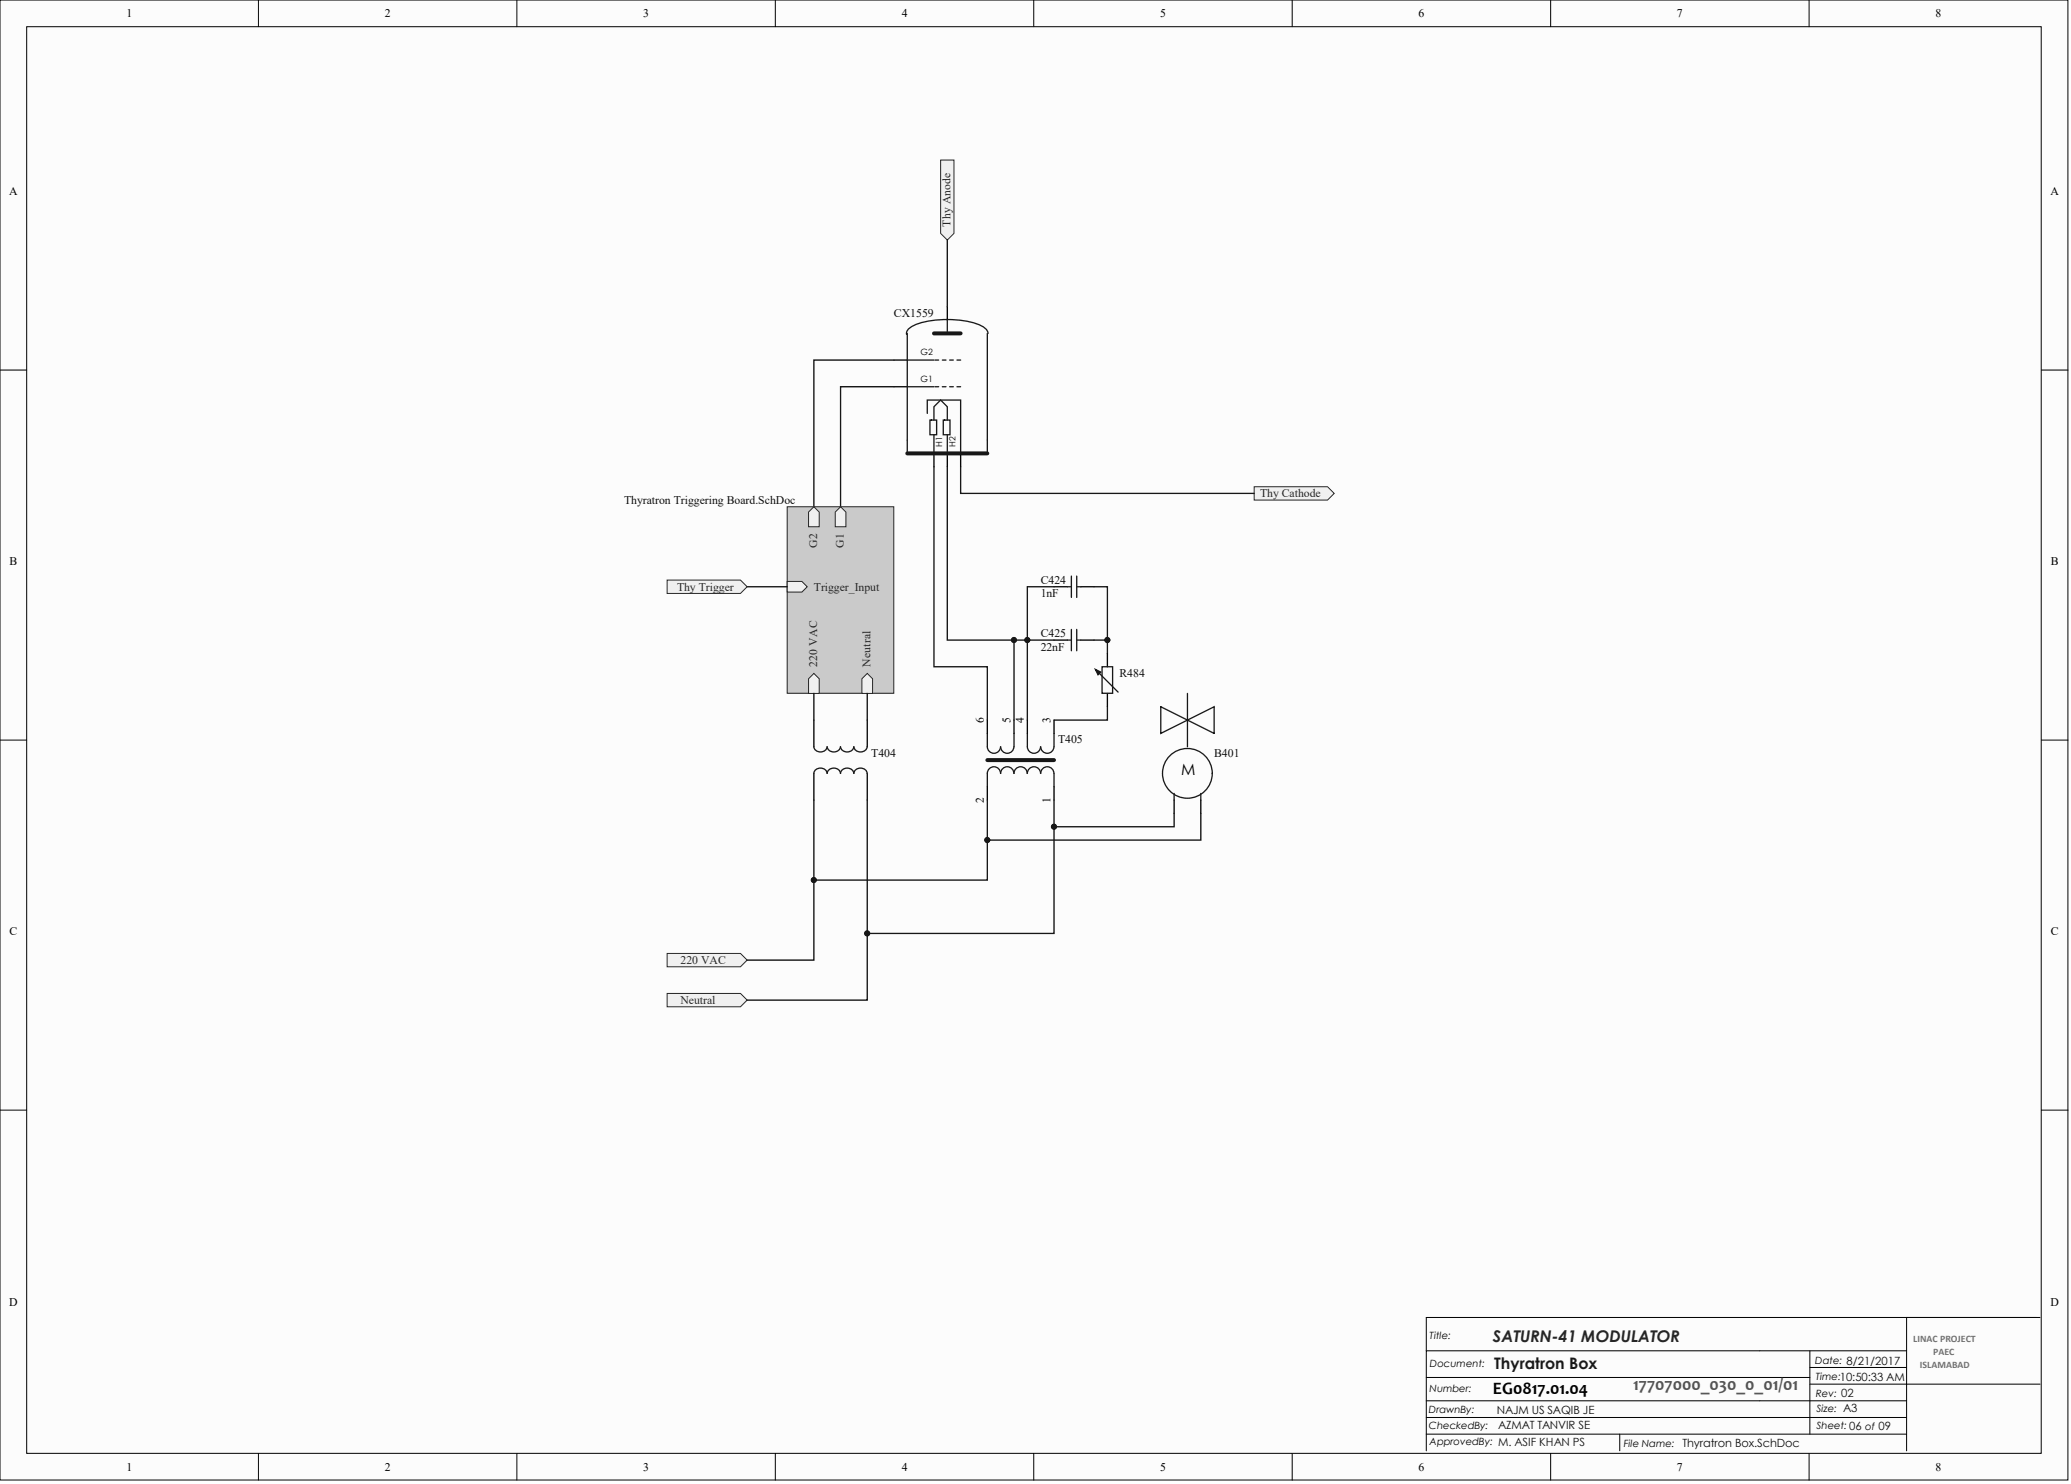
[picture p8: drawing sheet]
<svg xmlns="http://www.w3.org/2000/svg" width="656mm" height="470mm" viewBox="0 0 656 470" stroke-linecap="round" stroke-linejoin="round" font-family="sans-serif">
<g fill="#fcfcfc" stroke="#000" stroke-width=".32">
<path d="M0 0h655.2v469h-655.2z"/>
<path d="M8.5 8.5h638.2v452h-638.2z"/>
</g>
<g fill="none" stroke="#000" stroke-width=".32">
<path d="M81.9 0v8.5M163.8 0v8.5M245.6 0v8.5M327.5 0v8.5M409.4 0v8.5M491.3 0v8.5M573.2 0v8.5M0 117.3h8.5M646.8 117.3h8.4M0 234.5h8.5M646.8 234.5h8.4M0 351.8h8.5"/>
<path d="M646.8 351.8h8.4M645.3 417.5h-193.4v10.5M646.4 417.5h-42.3v42.2M451.9 436.5h121.5M573.4 438.6h73M573.4 428v26.5M573.4 433.3h30.7M604.1 428h-152.2v31.7M451.9 454.5h152.2M451.9 443.9h152.2M451.9 449.2h152.2M513.2 454.5v5.2"/>
<path d="M81.9 460.6v8.4M163.8 460.6v8.4M245.6 460.6v8.4M327.5 460.6v8.4M409.4 460.6v8.4M491.3 460.6v8.4M573.2 460.6v8.4"/>
</g>
<path d="M300.1 97.2v4.2M283.2 114.1h4.3M283.2 122.5h4.3M295.9 143.7v4.2M300.1 143.7v4.2M304.4 143.7v4.2" fill="none" stroke="#000" stroke-width=".42"/>
<path d="M287.5 114.1h8.4M287.5 105.6v38.1M300.1 101.4v4.2M312.8 105.6v38.1M313 105.7a4.3 4.3 0 0 0-3.6-3.1 30.9 30.9 0 0 0-20.3 .8 2.42 2.42 0 0 0-1.9 2.6M287.5 122.5h8.4M293.8 131v-4.2h10.6v16.9M294.6 133.1h2.2v4.7h-2.2zM295.9 133.1v-4.2l2.1-2.1 2.1 2.1v4.2M295.9 137.8v5.9M298.9 133.1h2.1v4.7h-2.1zM300.1 137.8v5.9" fill="none" stroke="#1c1c1c" stroke-width=".42"/>
<path d="M295.9 105.6h8.5M287.5 143.7h25.3" fill="none" stroke="#1c1c1c" stroke-width="1.3"/>
<path d="M304.4 114.1h-8.5M304.4 122.5h-8.5" fill="none" stroke="#1c1c1c" stroke-width=".42" stroke-dasharray="1.2 1.2"/>
<path d="M283.2 114.1h-25.3v46.5M283.2 122.5h-16.9v38.1" fill="none" stroke="#0e0e0e" stroke-width=".42"/>
<path d="M249.4 160.6h33.8v59.1h-33.8z" fill="#cacaca" stroke="#262626" stroke-width=".32"/>
<g fill="#f0f0f0" stroke="#262626" stroke-width=".32">
<path d="M264.6 162.3l1.7-1.7 1.7 1.7v4.6h-3.4z" fill-rule="evenodd"/>
<path d="M256.2 162.3l1.7-1.7 1.7 1.7v4.6h-3.4z" fill-rule="evenodd"/>
<path d="M256.2 215.1l1.7-1.7 1.7 1.7v4.6h-3.4z" fill-rule="evenodd"/>
<path d="M249.4 184.2h4.7l1.7 1.7-1.7 1.7h-4.7z" fill-rule="evenodd"/>
<path d="M273.1 215.1l1.7-1.7 1.7 1.7v4.6h-3.4z" fill-rule="evenodd"/>
</g>
<g fill="none" stroke="#000" stroke-width=".42">
<path d="M334 185.9h4.2M342.4 185.9h4.2M334 202.8h4.2M342.4 202.8h4.2M350.9 207.1v4.2M350.9 219.7v4.3M257.9 228.2v8.4M274.8 228.2v8.4M312.8 228.2v4.2M321.3 228.2v4.2M325.5 228.2v4.2M334 228.2v4.2"/>
<path d="M257.9 245.1v8.4M274.8 245.1v8.4M312.8 249.3v4.2M334 249.3v4.2M372 253.5v4.3M380.5 253.5v4.3"/>
</g>
<g fill="none" stroke="#1c1c1c" stroke-width=".42">
<path d="M338.2 185.9h1.3M339.5 182.6v6.7M339.5 199.5v6.7M341.1 182.6v6.7M341.1 199.5v6.7M341.1 185.9h1.3M338.2 202.8h1.3M341.1 202.8h1.3M347.9 213l6.3 6.3M349.2 211.3h3.3v8.4h-3.3zM376.2 219.7v16.9M262 236.6a2.15 2.15 0 0 1-2 1.7 2.15 2.15 0 0 1-2.1-1.7"/>
<path d="M270.5 236.6a2.18 2.18 0 0 1-2.1 1.7 2.18 2.18 0 0 1-2.1-1.7 2.15 2.15 0 0 1-2.1 1.7 2.15 2.15 0 0 1-2.1-1.7M274.7 236.6a2.15 2.15 0 0 1-2.1 1.7 2.15 2.15 0 0 1-2.1-1.7M312.8 232.4v4.2a2.09 2.09 0 0 0 2.1 2.1 2.09 2.09 0 0 0 2.1-2.1M321.2 236.6a2.09 2.09 0 0 1-2.1 2.1 2.09 2.09 0 0 1-2.1-2.1M321.3 232.4v4.2M325.5 232.4v4.2a2.09 2.09 0 0 0 2.1 2.1 2.09 2.09 0 0 0 2.1-2.1M334 232.4l-.1 4.2a2.09 2.09 0 0 1-2.1 2.1 2.09 2.09 0 0 1-2.1-2.1M367.8 224l8.4 4.2-8.4 4.2zM376.2 228.2l8.5-4.2v8.4zM262 245.1a2.14 2.14 0 0 0-2-1.7 2.14 2.14 0 0 0-2.1 1.7M270.5 245.1a2.16 2.16 0 0 0-2.1-1.7 2.16 2.16 0 0 0-2.1 1.7 2.14 2.14 0 0 0-2.1-1.7 2.14 2.14 0 0 0-2.1 1.7M274.7 245.1a2.14 2.14 0 0 0-2.1-1.7 2.14 2.14 0 0 0-2.1 1.7"/>
<path d="M317 245.1a2.09 2.09 0 0 0-2.1-2.1 2.09 2.09 0 0 0-2.1 2.1v4.2M321.2 245.1a2.09 2.09 0 0 0-2.1-2.1 2.09 2.09 0 0 0-2.1 2.1M329.7 245.1a2.11 2.11 0 0 0-2.1-2.1 2.11 2.11 0 0 0-2.1 2.1 2.09 2.09 0 0 0-2.1-2.1 2.09 2.09 0 0 0-2.1 2.1M329.7 245.1a2.09 2.09 0 0 1 2.1-2.1 2.09 2.09 0 0 1 2.1 2.1l.1 4.2M372 251.4v2.1M380.5 251.4v2.1"/>
<circle cx="376.2" cy="245.1" r="7.9"/>
</g>
<path d="M295.9 147.9v63.4h16.9v16.9M300.1 147.9v54.9h21.2v25.4M236.7 185.9h12.7M334 185.9h-8.5v16.9h8.5M346.6 185.9h4.3v16.9h-4.3M257.9 219.7v8.5M274.8 219.7v8.5M321.3 202.8h4.2v25.4M350.9 202.8v4.3M350.9 224v4.2h-16.9M312.8 253.5v12.7h67.7v-8.4M334 253.5v8.5h38v-4.2" fill="none" stroke="#0e0e0e" stroke-width=".42"/>
<path d="M312.8 240.9h21.2" fill="none" stroke="#1c1c1c" stroke-width="1.3"/>
<path d="M347.1 212.1l1.7 .9-.9 .8z" fill="#1c1c1c" stroke="#1c1c1c" stroke-width=".42"/>
<path d="M298 50.7h4.3v23.3l-2.2 2.1-2.1-2.1z" fill-rule="evenodd" fill="#f0f0f0" stroke="#262626" stroke-width=".32"/>
<path d="M300.1 76.1v21.1" fill="none" stroke="#0e0e0e" stroke-width=".42"/>
<g fill="#f0f0f0" stroke="#262626" stroke-width=".32">
<path d="M211.4 183.8h23.2l2.1 2.1-2.1 2.1h-23.2z" fill-rule="evenodd"/>
<path d="M397.4 154.2h23.2l2.1 2.2-2.1 2.1h-23.2z" fill-rule="evenodd"/>
</g>
<path d="M304.4 147.9v8.5h93" fill="none" stroke="#0e0e0e" stroke-width=".42"/>
<g fill="#f0f0f0" stroke="#262626" stroke-width=".32">
<path d="M211.4 302.1h23.2l2.1 2.1-2.1 2.2h-23.2z" fill-rule="evenodd"/>
<path d="M211.4 314.8h23.2l2.1 2.1-2.1 2.1h-23.2z" fill-rule="evenodd"/>
</g>
<path d="M257.9 253.5v50.7h-21.2M274.8 253.5v63.4h-38.1M312.8 266.2v12.7h-54.9M334 262v33.8h-59.2" fill="none" stroke="#0e0e0e" stroke-width=".42"/>
<g fill="#0e0e0e" stroke="#0e0e0e" stroke-width=".32">
<circle cx="257.8" cy="278.9" r=".82"/>
<circle cx="274.8" cy="295.8" r=".82"/>
<circle cx="312.8" cy="266.2" r=".82"/>
<circle cx="321.3" cy="202.8" r=".82"/>
<circle cx="325.5" cy="202.8" r=".82"/>
<circle cx="333.9" cy="262" r=".82"/>
<circle cx="350.8" cy="202.8" r=".82"/>
</g>
<text font-size="5.5" x="473" y="441.8">EG0817.01.04</text>
<text font-size="5.5" fill="#535353" x="517.4" y="440.5">17707000_030_0_01/01</text>
<text font-size="5.1" fill="#262626" x="473" y="425.2">SATURN-41 MODULATOR</text>
<text font-size="5" fill="#1c1c1c" x="473.5" y="433.9">Thyratron Box</text>
<text font-size="4.9" x="374.2" y="245.7">M</text>
<g font-size="3.7">
<text x="40" y="5.4">1</text>
<text x="121.9" y="5.4">2</text>
<text x="203.8" y="5.4">3</text>
<text x="285.7" y="5.4">4</text>
<text x="367.6" y="5.4">5</text>
<text x="449.4" y="5.4">6</text>
<text x="531.3" y="5.4">7</text>
<text x="613.2" y="5.4">8</text>
<text x="2.9" y="61.9">A</text>
<text x="649.6" y="61.9">A</text>
<text x="3" y="179.2">B</text>
<text x="649.8" y="179.2">B</text>
<text x="311.7" y="229" transform="rotate(-90 311.7 229)">6</text>
<text x="320.2" y="229" transform="rotate(-90 320.2 229)">5</text>
<text x="324.4" y="229" transform="rotate(-90 324.4 229)">4</text>
<text x="332.9" y="229" transform="rotate(-90 332.9 229)">3</text>
<text x="311.7" y="254.6" transform="rotate(-90 311.7 254.6)">2</text>
<text x="332.9" y="254.6" transform="rotate(-90 332.9 254.6)">1</text>
<text x="3" y="296.4">C</text>
<text x="649.8" y="296.4">C</text>
<text x="2.9" y="413.7">D</text>
<text x="649.6" y="413.7">D</text>
<text x="40" y="466">1</text>
<text x="121.9" y="466">2</text>
<text x="203.8" y="466">3</text>
<text x="285.7" y="466">4</text>
<text x="367.6" y="466">5</text>
<text x="449.4" y="466">6</text>
<text x="531.3" y="466">7</text>
<text x="613.2" y="466">8</text>
</g>
<g font-size="3.7" fill="#262626">
<text x="301.2" y="71.8" transform="rotate(-90 301.2 71.8)">Thy Anode</text>
<text x="399.3" y="157.6">Thy Cathode</text>
<text x="258.9" y="173.7" transform="rotate(-90 258.9 173.7)">G2</text>
<text x="267.4" y="173.7" transform="rotate(-90 267.4 173.7)">G1</text>
<text x="214.5" y="187.1">Thy Trigger</text>
<text x="257.9" y="187.1">Trigger_Input</text>
<text x="258.9" y="211.3" transform="rotate(-90 258.9 211.3)">220 VAC</text>
<text x="275.9" y="211.3" transform="rotate(-90 275.9 211.3)">Neutral</text>
<text x="215.6" y="305.4">220 VAC</text>
<text x="215.6" y="318.1">Neutral</text>
</g>
<g font-size="3.7" fill="#0e0e0e">
<text x="283.2" y="100.5">CX1559</text>
<text x="197.8" y="159.7">Thyratron Triggering Board.SchDoc</text>
<text x="329.7" y="185">C424</text>
<text x="329.7" y="189.2">1nF</text>
<text x="329.7" y="201.9">C425</text>
<text x="329.7" y="206.1">22nF</text>
<text x="354.7" y="214.6">R484</text>
<text x="276" y="239.9">T404</text>
<text x="335.2" y="235.3">T405</text>
<text x="384.7" y="239.9">B401</text>
</g>
<g font-size="3.6" fill="#0e0e0e">
<text x="474.3" y="448.1">NAJM US SAQIB JE</text>
<text x="474.7" y="452.7">AZMAT TANVIR SE</text>
</g>
<g font-size="3.2">
<text x="453" y="424.2">Title:</text>
<text x="453" y="433.2">Document:</text>
<text x="575.1" y="432.2">Date: 8/21/2017</text>
<text x="575.3" y="437.3">Time:10:50:33 AM</text>
<text x="453" y="441.1">Number:</text>
<text x="575.3" y="442.5">Rev: 02</text>
<text x="452.7" y="447.6">DrawnBy:</text>
<text x="575.5" y="447.4">Size: A3</text>
<text x="452.7" y="452.7">CheckedBy:</text>
<text x="575.5" y="452.9">Sheet: 06 of 09</text>
<text x="453" y="458">ApprovedBy: M. ASIF KHAN PS</text>
<text x="514.5" y="458.6">File Name: Thyratron Box.SchDoc</text>
</g>
<g font-size="3.1" fill="#727272">
<text x="606.2" y="425.1">LINAC PROJECT</text>
<text x="612.5" y="429.3">PAEC</text>
<text x="608.3" y="433.6">ISLAMABAD</text>
</g>
<g font-size="2.7">
<text x="291.7" y="112.5">G2</text>
<text x="291.7" y="121">G1</text>
<text x="298.5" y="141.6" transform="rotate(-90 298.5 141.6)">H1</text>
<text x="302.7" y="141.6" transform="rotate(-90 302.7 141.6)">H2</text>
</g>
</svg>
